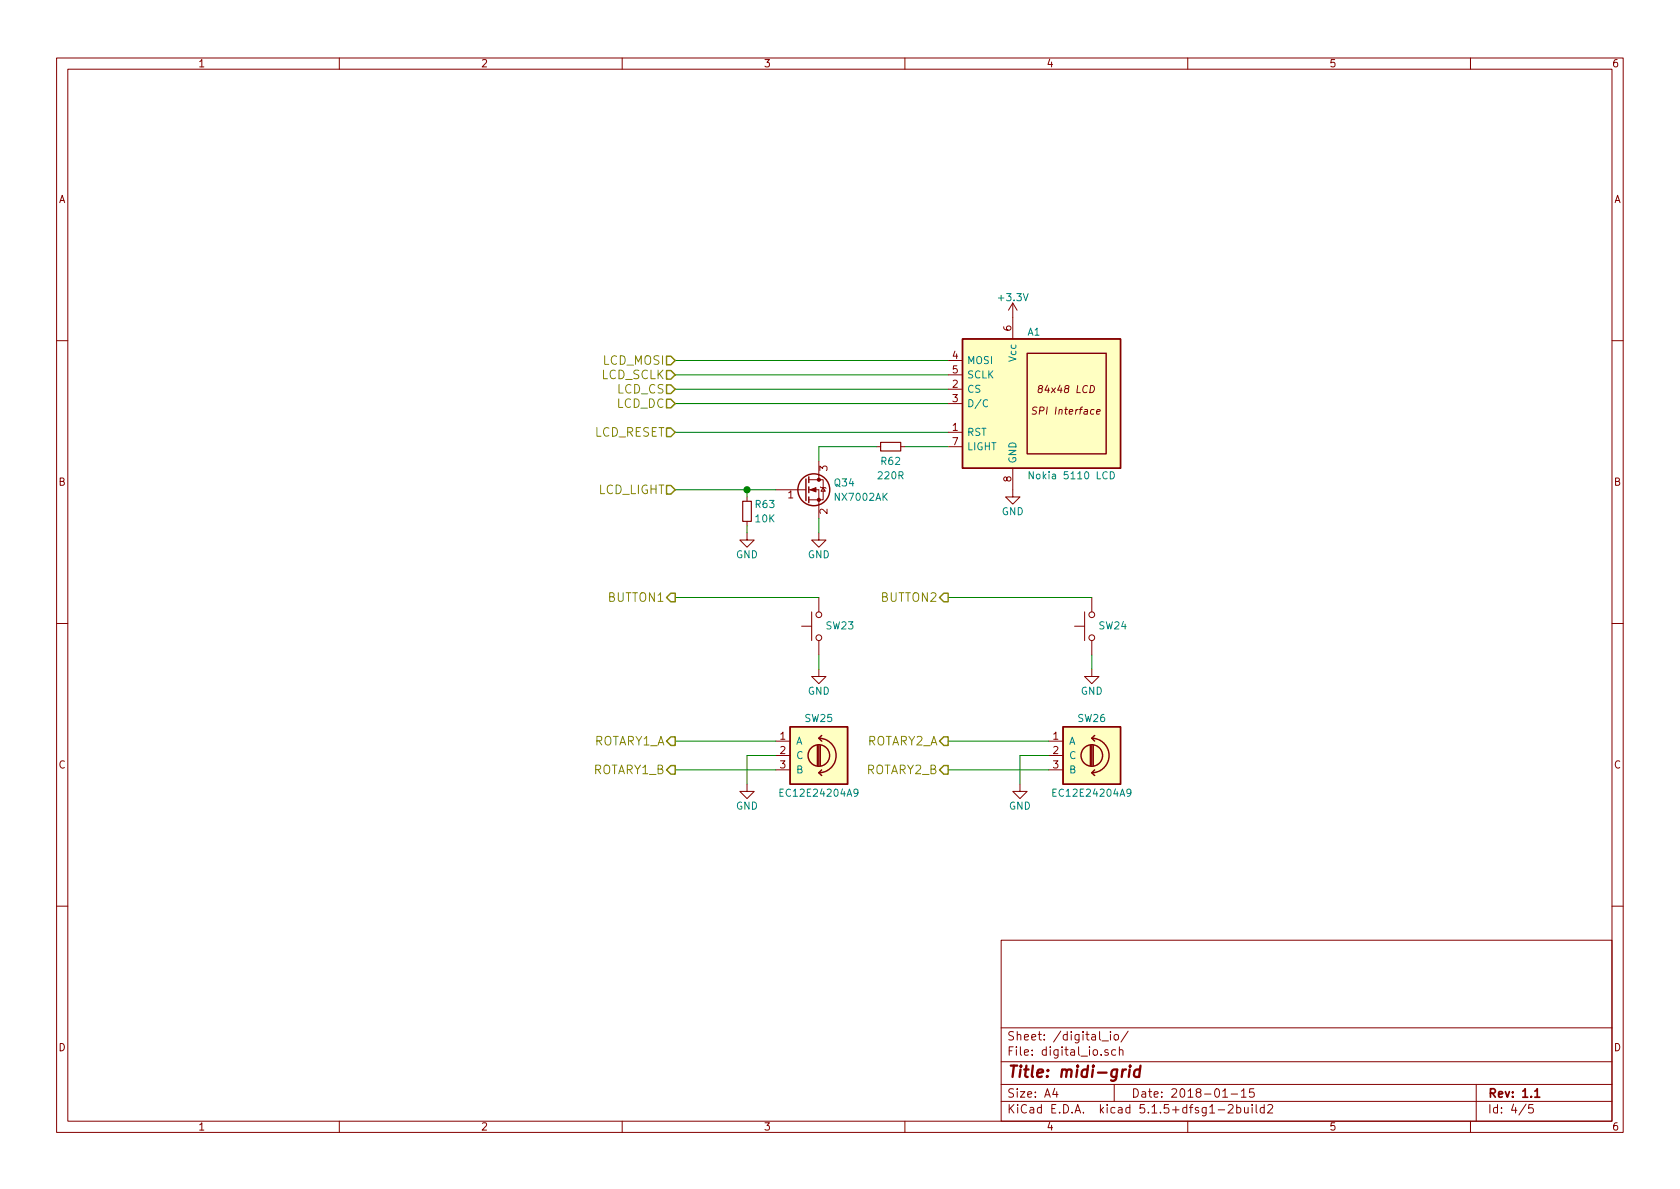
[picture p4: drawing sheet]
EESchema Schematic File Version 4
EELAYER 30 0
EELAYER END
$Descr A4 11693 8268
encoding utf-8
Sheet 4 5
Title "midi-grid"
Date "2018-01-15"
Rev "1.1"
Comp ""
Comment1 ""
Comment2 ""
Comment3 ""
Comment4 ""
$EndDescr
$Comp
L project_library:Rotary_Encoder SW25
U 1 1
P 5700 5250
F 0 "SW25" H 5700 5510 50  0000 C CNN
F 1 "EC12E24204A9" H 5700 4990 50  0000 C CNN
F 2 "project_library:EC12" H 5600 5410 50  0001 C CNN
F 3 "" H 5700 5510 50  0001 C CNN
F 4 "Alps" H 5700 5250 60  0001 C CNN "Manufacturer"
	1    5700 5250
	1    0    0    -1  
$EndComp
$Comp
L project_library:GND #PWR0129
U 1 1
P 5200 5450
F 0 "#PWR0129" H 5200 5200 50  0001 C CNN
F 1 "GND" H 5200 5300 50  0000 C CNN
F 2 "" H 5200 5450 50  0001 C CNN
F 3 "" H 5200 5450 50  0001 C CNN
	1    5200 5450
	1    0    0    -1  
$EndComp
$Comp
L project_library:SW_Push SW23
U 1 1
P 5700 4350
F 0 "SW23" V 5700 4100 50  0000 L CNN
F 1 "SW_Push" H 5700 4290 50  0001 C CNN
F 2 "project_library:Tactile_switch_12x12" H 5700 4550 50  0001 C CNN
F 3 "" H 5700 4550 50  0001 C CNN
	1    5700 4350
	0    -1   -1   0   
$EndComp
Text HLabel 4700 5150 0    60   Output ~ 0
ROTARY1_A
Text HLabel 4700 5350 0    60   Output ~ 0
ROTARY1_B
$Comp
L project_library:GND #PWR0130
U 1 1
P 5700 4650
F 0 "#PWR0130" H 5700 4400 50  0001 C CNN
F 1 "GND" H 5700 4500 50  0000 C CNN
F 2 "" H 5700 4650 50  0001 C CNN
F 3 "" H 5700 4650 50  0001 C CNN
	1    5700 4650
	1    0    0    -1  
$EndComp
Text HLabel 4700 4150 0    60   Output ~ 0
BUTTON1
$Comp
L project_library:Rotary_Encoder SW26
U 1 1
P 7600 5250
F 0 "SW26" H 7600 5510 50  0000 C CNN
F 1 "EC12E24204A9" H 7600 4990 50  0000 C CNN
F 2 "project_library:EC12" H 7500 5410 50  0001 C CNN
F 3 "" H 7600 5510 50  0001 C CNN
F 4 "Alps" H 7600 5250 60  0001 C CNN "Manufacturer"
	1    7600 5250
	1    0    0    -1  
$EndComp
$Comp
L project_library:GND #PWR0131
U 1 1
P 7100 5450
F 0 "#PWR0131" H 7100 5200 50  0001 C CNN
F 1 "GND" H 7100 5300 50  0000 C CNN
F 2 "" H 7100 5450 50  0001 C CNN
F 3 "" H 7100 5450 50  0001 C CNN
	1    7100 5450
	1    0    0    -1  
$EndComp
$Comp
L project_library:SW_Push SW24
U 1 1
P 7600 4350
F 0 "SW24" V 7600 4100 50  0000 L CNN
F 1 "SW_Push" H 7600 4290 50  0001 C CNN
F 2 "project_library:Tactile_switch_12x12" H 7600 4550 50  0001 C CNN
F 3 "" H 7600 4550 50  0001 C CNN
	1    7600 4350
	0    -1   -1   0   
$EndComp
Text HLabel 6600 5150 0    60   Output ~ 0
ROTARY2_A
Text HLabel 6600 5350 0    60   Output ~ 0
ROTARY2_B
$Comp
L project_library:GND #PWR0132
U 1 1
P 7600 4650
F 0 "#PWR0132" H 7600 4400 50  0001 C CNN
F 1 "GND" H 7600 4500 50  0000 C CNN
F 2 "" H 7600 4650 50  0001 C CNN
F 3 "" H 7600 4650 50  0001 C CNN
	1    7600 4650
	1    0    0    -1  
$EndComp
Text HLabel 6600 4150 0    60   Output ~ 0
BUTTON2
$Comp
L project_library:lcd_nokia_5110 A1
U 1 1
P 7400 2800
F 0 "A1" H 7150 3300 50  0000 L CNN
F 1 "Nokia 5110 LCD" H 7150 2300 50  0000 L CNN
F 2 "project_library:Nokia_5110_lcd" H 6650 3200 50  0001 C CNN
F 3 "" H 6750 3300 50  0001 C CNN
F 4 "https://www.ebay.com/itm/84-48-LCD-Module-White-Backlight-Adapter-PCB-for-Nokia-5110-Arduino/400488314619" H 7400 2800 60  0001 C CNN "Catalog link"
	1    7400 2800
	1    0    0    -1  
$EndComp
$Comp
L project_library:+3.3V #PWR0133
U 1 1
P 7050 2200
F 0 "#PWR0133" H 7050 2050 50  0001 C CNN
F 1 "+3.3V" H 7050 2340 50  0000 C CNN
F 2 "" H 7050 2200 50  0001 C CNN
F 3 "" H 7050 2200 50  0001 C CNN
	1    7050 2200
	1    0    0    -1  
$EndComp
$Comp
L project_library:GND #PWR0134
U 1 1
P 7050 3400
F 0 "#PWR0134" H 7050 3150 50  0001 C CNN
F 1 "GND" H 7050 3250 50  0000 C CNN
F 2 "" H 7050 3400 50  0001 C CNN
F 3 "" H 7050 3400 50  0001 C CNN
	1    7050 3400
	1    0    0    -1  
$EndComp
$Comp
L project_library:2N7002 Q34
U 1 1
P 5600 3400
F 0 "Q34" H 5800 3450 50  0000 L CNN
F 1 "NX7002AK" H 5800 3350 50  0000 L CNN
F 2 "project_library:SOT-23" H 5800 3325 50  0001 L CIN
F 3 "" H 5600 3400 50  0001 L CNN
	1    5600 3400
	1    0    0    -1  
$EndComp
$Comp
L project_library:R_Small R63
U 1 1
P 5200 3550
F 0 "R63" H 5250 3600 50  0000 L CNN
F 1 "10K" H 5250 3500 50  0000 L CNN
F 2 "project_library:R_0603" H 5200 3550 50  0001 C CNN
F 3 "" H 5200 3550 50  0001 C CNN
	1    5200 3550
	1    0    0    -1  
$EndComp
$Comp
L project_library:GND #PWR0135
U 1 1
P 5700 3700
F 0 "#PWR0135" H 5700 3450 50  0001 C CNN
F 1 "GND" H 5700 3550 50  0000 C CNN
F 2 "" H 5700 3700 50  0001 C CNN
F 3 "" H 5700 3700 50  0001 C CNN
	1    5700 3700
	1    0    0    -1  
$EndComp
$Comp
L project_library:GND #PWR0136
U 1 1
P 5200 3700
F 0 "#PWR0136" H 5200 3450 50  0001 C CNN
F 1 "GND" H 5200 3550 50  0000 C CNN
F 2 "" H 5200 3700 50  0001 C CNN
F 3 "" H 5200 3700 50  0001 C CNN
	1    5200 3700
	1    0    0    -1  
$EndComp
Text HLabel 4700 2500 0    60   Input ~ 0
LCD_MOSI
Text HLabel 4700 2700 0    60   Input ~ 0
LCD_CS
Text HLabel 4700 2600 0    60   Input ~ 0
LCD_SCLK
Text HLabel 4700 2800 0    60   Input ~ 0
LCD_DC
Text HLabel 4700 3000 0    60   Input ~ 0
LCD_RESET
Text HLabel 4700 3400 0    60   Input ~ 0
LCD_LIGHT
Wire Wire Line
	5400 5250 5200 5250
Wire Wire Line
	5200 5250 5200 5450
Wire Wire Line
	4700 5350 5400 5350
Wire Wire Line
	4700 5150 5400 5150
Wire Wire Line
	4700 4150 5700 4150
Wire Wire Line
	7300 5250 7100 5250
Wire Wire Line
	7100 5250 7100 5450
Wire Wire Line
	6600 5350 7300 5350
Wire Wire Line
	6600 5150 7300 5150
Wire Wire Line
	6600 4150 7600 4150
Wire Wire Line
	7600 4550 7600 4650
Wire Wire Line
	5700 4550 5700 4650
Wire Wire Line
	4700 3400 5200 3400
Wire Wire Line
	5200 3400 5200 3450
Wire Wire Line
	5200 3650 5200 3700
Wire Wire Line
	5700 3600 5700 3700
Connection ~ 5200 3400
Wire Wire Line
	6600 2500 4700 2500
Wire Wire Line
	4700 2600 6600 2600
Wire Wire Line
	6600 2700 4700 2700
Wire Wire Line
	4700 2800 6600 2800
Wire Wire Line
	6600 3000 4700 3000
Wire Wire Line
	5700 3100 5700 3200
$Comp
L project_library:R_Small R62
U 1 1
P 6200 3100
F 0 "R62" V 6300 3100 50  0000 C CNN
F 1 "220R" V 6400 3100 50  0000 C CNN
F 2 "project_library:R_0603" H 6200 3100 50  0001 C CNN
F 3 "" H 6200 3100 50  0001 C CNN
	1    6200 3100
	0    1    1    0   
$EndComp
Wire Wire Line
	6600 3100 6300 3100
Wire Wire Line
	6100 3100 5700 3100
Wire Wire Line
	5200 3400 5400 3400
$EndSCHEMATC
